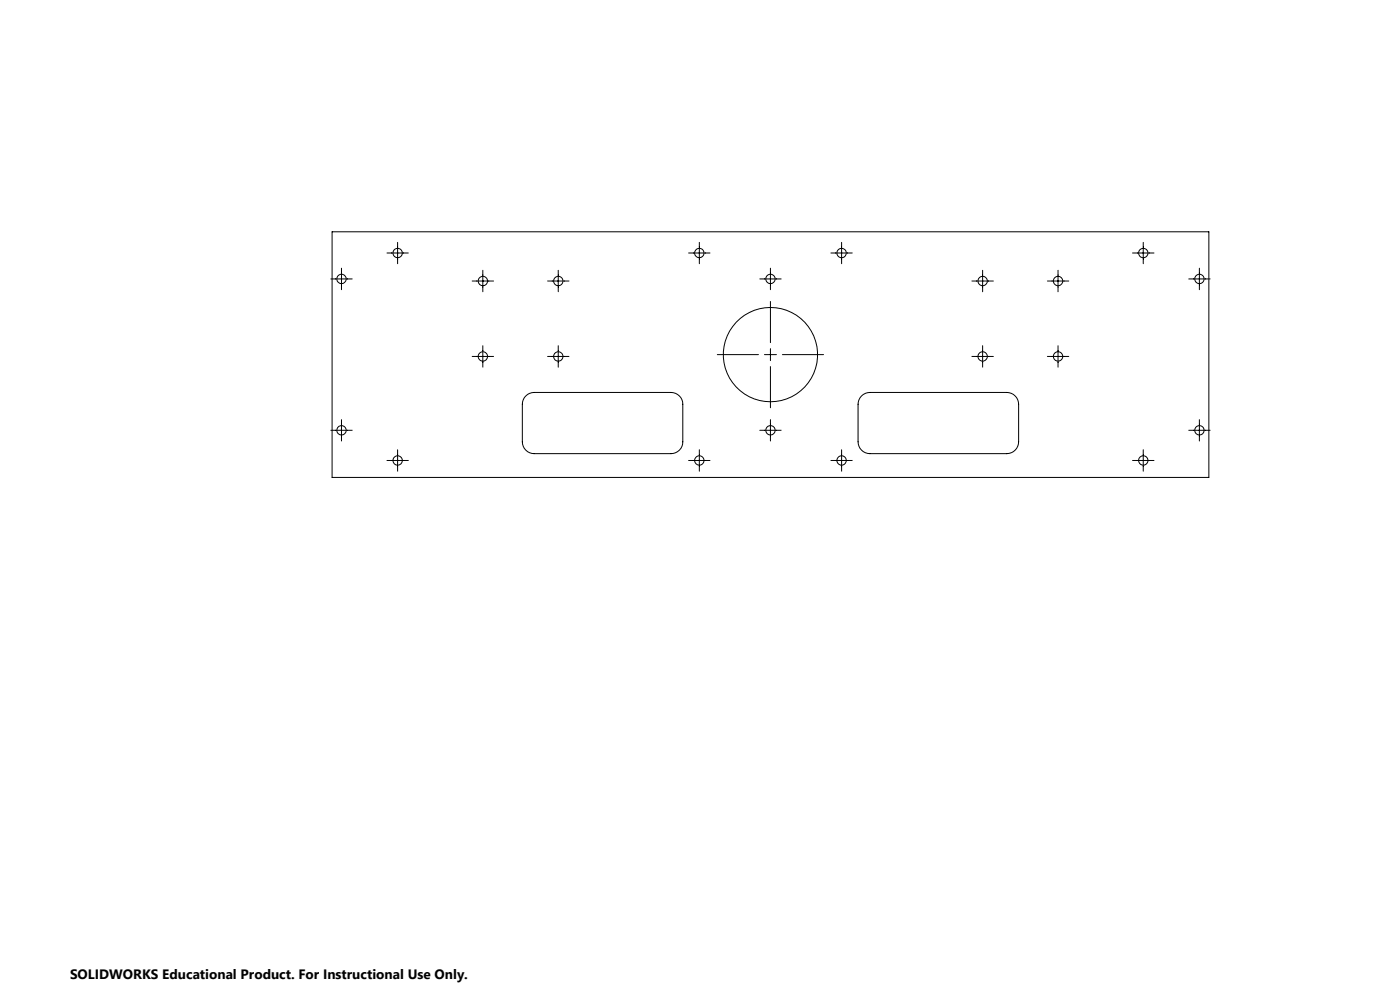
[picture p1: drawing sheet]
<svg xmlns="http://www.w3.org/2000/svg" width="594mm" height="420mm" viewBox="0 0 594 420" stroke-linecap="round" stroke-linejoin="round" font-family="sans-serif">
<g fill="none" stroke="#000" stroke-width=".42">
<path d="M140.9 98.3h372v104.2h-372zM140.4 118.3h9M144.9 113.8v9.1M164.2 107.3h9M168.7 102.8v9.1M200.3 119.2h9.1M204.9 114.7v9.1M232.3 119.2h9.1M236.9 114.7v9.1M292.2 107.3h9M296.7 102.8v9.1M322.4 118.3h9"/>
<path d="M326.9 113.8v9.1M352.5 107.3h9.1M357.1 102.8v9.1M412.4 119.2h9.1M416.9 114.7v9.1M444.4 119.2h9.1M448.9 114.7v9.1M480.5 107.3h9.1M485.1 102.8v9.1M504.4 118.3h9M508.9 113.8v9.1M326.9 127.9v17.5"/>
<path d="M200.3 151.2h9.1M204.9 146.7v9.1M232.3 151.2h9.1M236.9 146.7v9.1M304.3 150.4h17.5M324.3 150.4h5.1M326.9 147.9v5.1M326.9 155.5v17.5M332 150.4h17.4M412.4 151.2h9.1M416.9 146.7v9.1M444.4 151.2h9.1"/>
<path d="M448.9 146.7v9.1M144.9 178v9.1M223.1 168a5 5 0 0 1 3.5-1.5h58.1a5 5 0 0 1 5 5v15.9a5 5 0 0 1-5 5.1h-58.1a5.1 5.1 0 0 1-5-5.1v-15.9a5 5 0 0 1 1.5-3.5zM326.9 178v9.1M365.5 168a5 5 0 0 1 3.6-1.5h58.1a5.1 5.1 0 0 1 5 5v15.9a5.1 5.1 0 0 1-5 5.1h-58.1a5.1 5.1 0 0 1-5-5.1v-15.9a5 5 0 0 1 1.4-3.5zM508.9 178v9.1M140.4 182.5h9M164.2 195.4h9M168.7 190.8v9.1M292.2 195.4h9M296.7 190.8v9.1M322.4 182.5h9"/>
<path d="M352.5 195.4h9.1M357.1 190.8v9.1M480.5 195.4h9.1M485.1 190.8v9.1M504.4 182.5h9"/>
<circle cx="144.9" cy="118.3" r="2.01"/>
<circle cx="168.7" cy="107.3" r="2"/>
<circle cx="204.9" cy="119.2" r="2"/>
<circle cx="236.9" cy="119.2" r="2"/>
<circle cx="296.7" cy="107.4" r="1.99"/>
<circle cx="326.9" cy="118.3" r="2.01"/>
<circle cx="357.1" cy="107.3" r="1.99"/>
<circle cx="416.9" cy="119.2" r="2.01"/>
<circle cx="448.9" cy="119.2" r="2.01"/>
<circle cx="485.1" cy="107.4" r="2"/>
<circle cx="508.9" cy="118.3" r="2.01"/>
<circle cx="204.9" cy="151.2" r="2"/>
<circle cx="236.9" cy="151.2" r="2"/>
<circle cx="326.9" cy="150.4" r="20"/>
<circle cx="416.9" cy="151.2" r="2.01"/>
<circle cx="448.9" cy="151.2" r="2.01"/>
<circle cx="144.9" cy="182.6" r="2"/>
<circle cx="168.7" cy="195.4" r="2.01"/>
<circle cx="296.7" cy="195.4" r="2"/>
<circle cx="326.9" cy="182.6" r="2"/>
<circle cx="357.1" cy="195.3" r="1.99"/>
<circle cx="485.1" cy="195.3" r="2"/>
<circle cx="508.9" cy="182.6" r="2"/>
</g>
<text font-size="5.8" x="29.7" y="415.3">SOLIDWORKS Educational Product. For Instructional Use Only.</text>
</svg>
